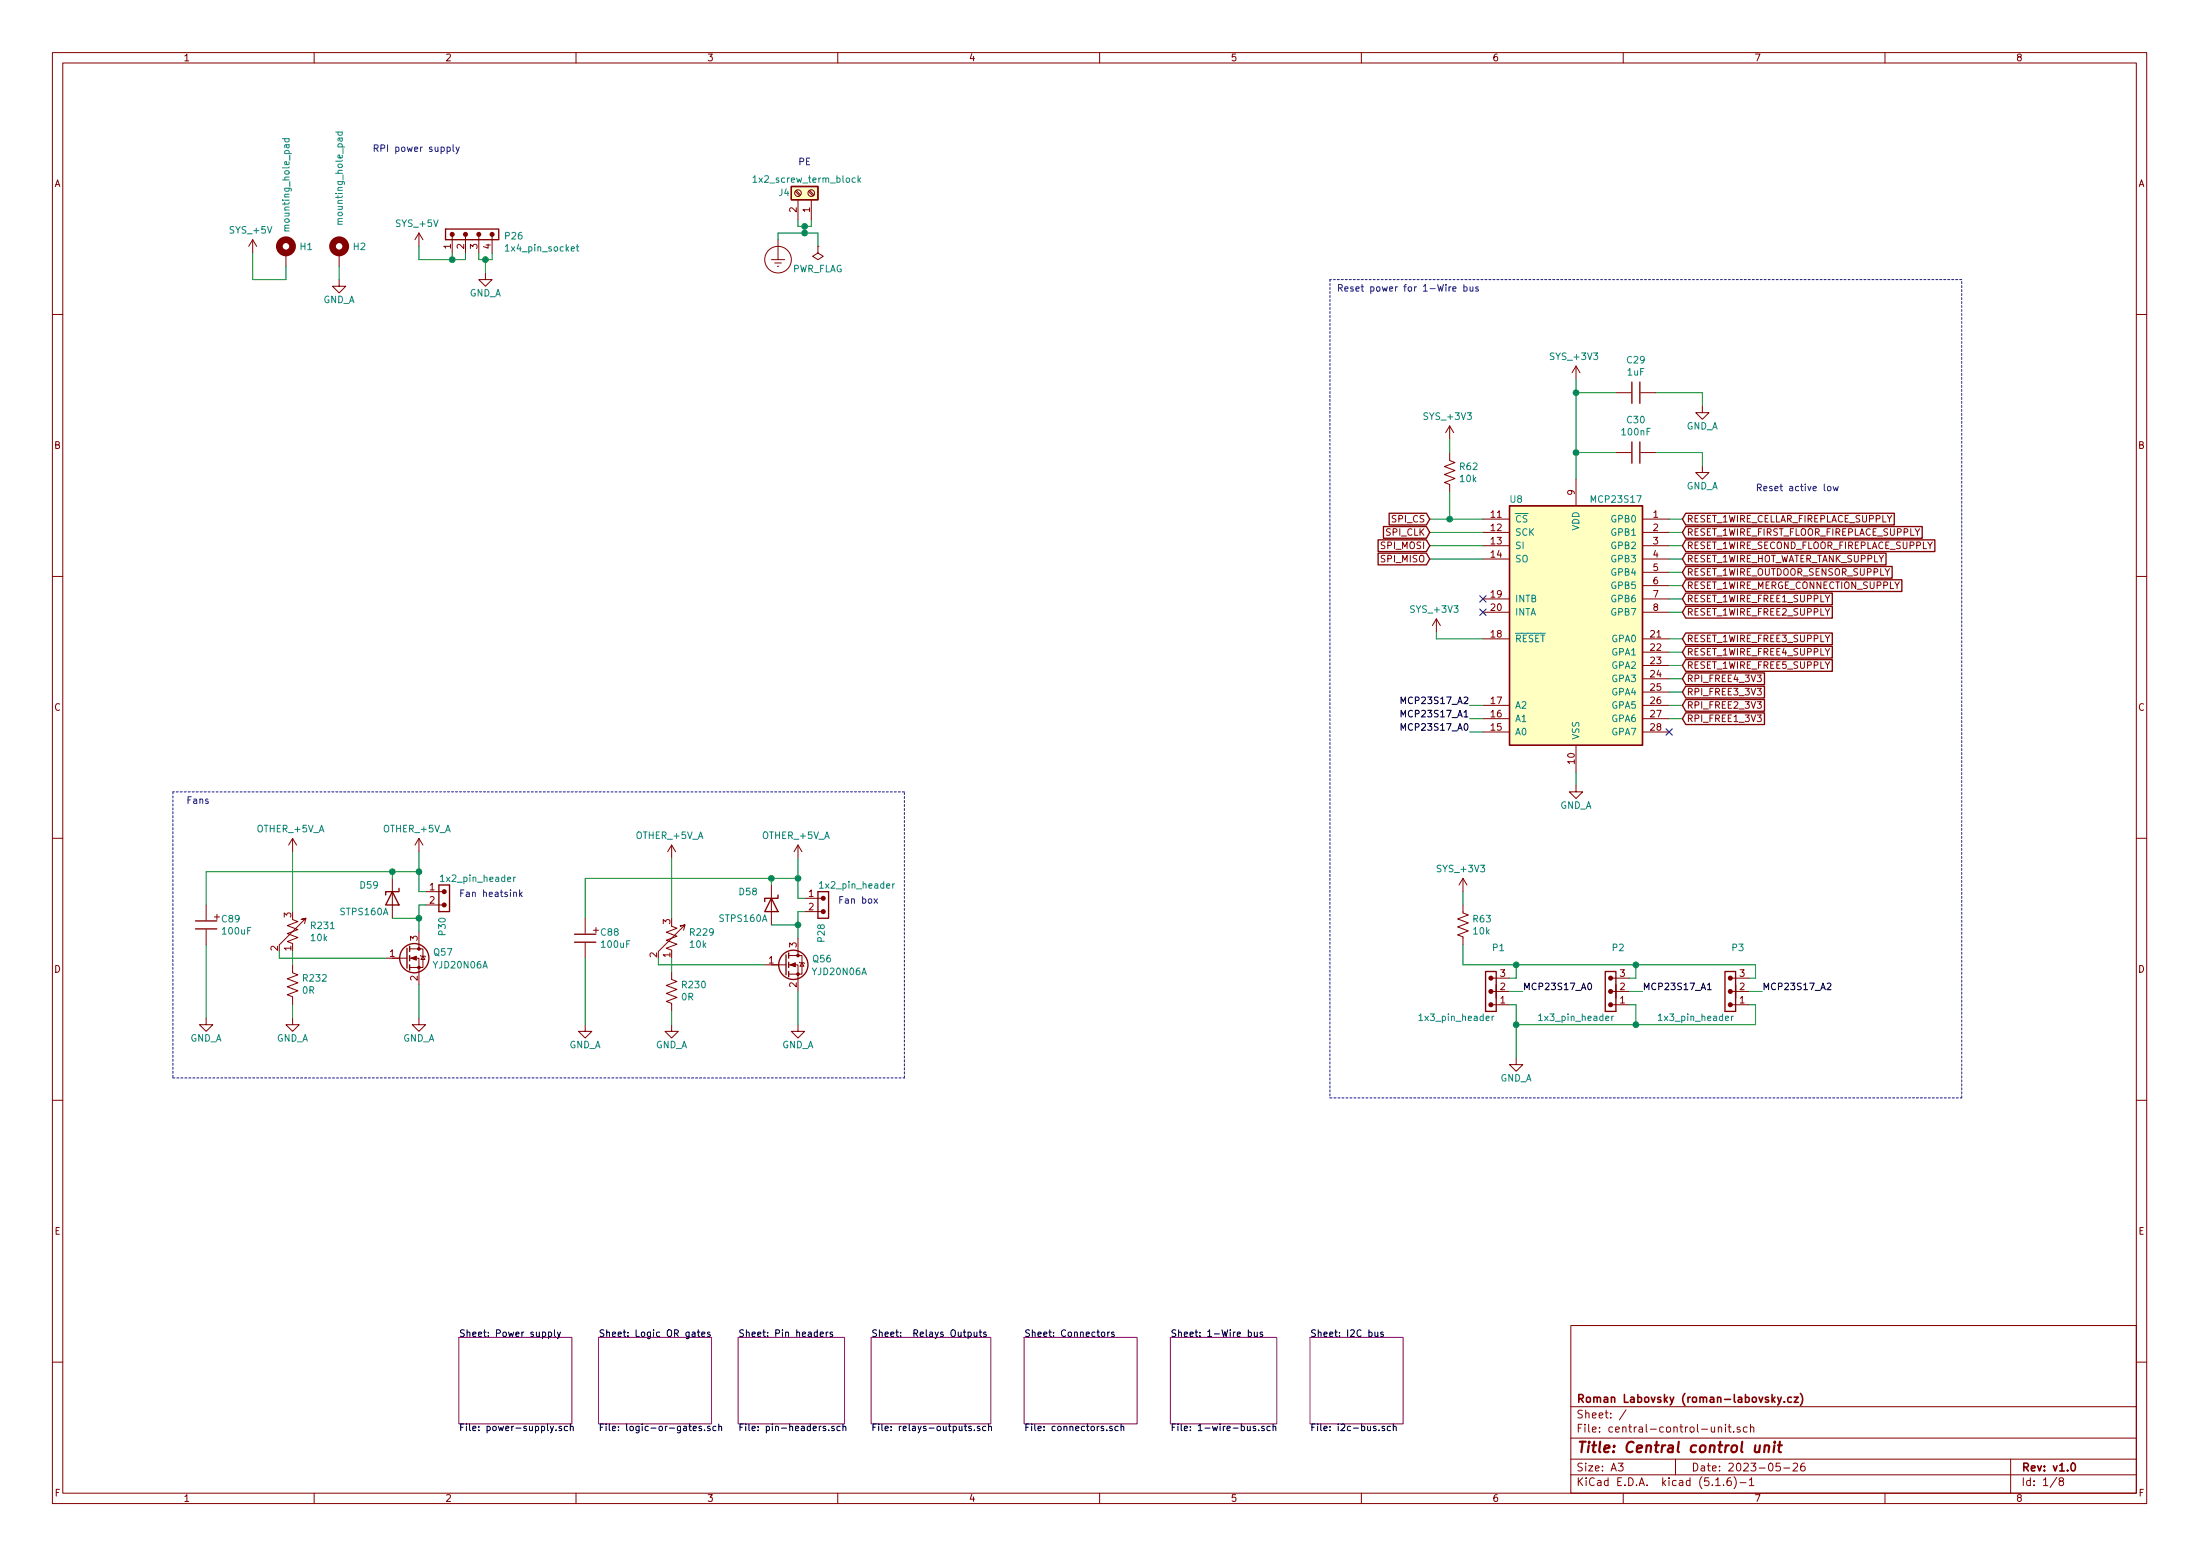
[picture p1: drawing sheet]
EESchema Schematic File Version 4
EELAYER 30 0
EELAYER END
$Descr A3 16535 11693
encoding utf-8
Sheet 1 8
Title "Central control unit"
Date "2023-05-26"
Rev "v1.0"
Comp "Roman Labovsky (roman-labovsky.cz)"
Comment1 ""
Comment2 ""
Comment3 ""
Comment4 ""
$EndDescr
Wire Wire Line
	11850 5900 11850 5800
Wire Wire Line
	11150 5300 11050 5300
Wire Wire Line
	11150 5400 11050 5400
Wire Wire Line
	11150 5500 11050 5500
Text Label 11050 5500 2    50   ~ 0
MCP23S17_A0
Text Label 11050 5400 2    50   ~ 0
MCP23S17_A1
Text Label 11050 5300 2    50   ~ 0
MCP23S17_A2
Wire Wire Line
	12550 3900 12650 3900
Wire Wire Line
	12550 4000 12650 4000
Wire Wire Line
	12550 4100 12650 4100
Wire Wire Line
	12550 4200 12650 4200
Wire Wire Line
	12550 4300 12650 4300
Wire Wire Line
	12550 4400 12650 4400
Wire Wire Line
	12550 4500 12650 4500
Wire Wire Line
	12550 4600 12650 4600
Wire Wire Line
	12550 4800 12650 4800
Wire Wire Line
	12550 4900 12650 4900
Wire Wire Line
	12550 5000 12650 5000
Wire Wire Line
	11150 4100 10750 4100
Wire Wire Line
	11150 4200 10750 4200
$Comp
L passive_component_rl:capacitor C30
U 1 1
P 12300 3400
F 0 "C30" H 12300 3647 50  0000 C CNN
F 1 "100nF" H 12300 3556 50  0000 C CNN
F 2 "capacitor_smd_rl:c_1206" H 12300 3400 50  0001 C CNN
F 3 "" H 12300 3400 50  0001 C CNN
	1    12300 3400
	1    0    0    -1  
$EndComp
Wire Wire Line
	11850 2850 11850 2950
$Comp
L passive_component_rl:capacitor C29
U 1 1
P 12300 2950
F 0 "C29" H 12300 3197 50  0000 C CNN
F 1 "1uF" H 12300 3106 50  0000 C CNN
F 2 "capacitor_smd_rl:c_1206" H 12300 2950 50  0001 C CNN
F 3 "" H 12300 2950 50  0001 C CNN
	1    12300 2950
	1    0    0    -1  
$EndComp
Wire Wire Line
	12450 3400 12800 3400
Wire Wire Line
	12800 3400 12800 3500
Wire Wire Line
	12150 3400 11850 3400
Connection ~ 11850 3400
Wire Wire Line
	11850 3400 11850 3600
Wire Wire Line
	11850 2950 12150 2950
Connection ~ 11850 2950
Wire Wire Line
	11850 2950 11850 3400
Wire Wire Line
	12450 2950 12800 2950
Wire Wire Line
	12800 2950 12800 3050
Wire Wire Line
	11150 4800 10800 4800
Wire Wire Line
	10800 4800 10800 4750
$Comp
L passive_component_rl:resistor_us R62
U 1 1
P 10900 3550
F 0 "R62" V 10854 3618 50  0000 L CNN
F 1 "10k" V 10945 3618 50  0000 L CNN
F 2 "resistor_smd_rl:r_1206" H 10900 3550 50  0001 C CNN
F 3 "" H 10900 3550 50  0001 C CNN
	1    10900 3550
	0    1    1    0   
$EndComp
Wire Wire Line
	10900 3900 10900 3700
Wire Wire Line
	10900 3900 11150 3900
Wire Wire Line
	10900 3900 10750 3900
Connection ~ 10900 3900
Wire Wire Line
	10900 3300 10900 3400
$Sheet
S 4500 10050 850  650 
U 684B5689
F0 "Logic OR gates" 50
F1 "logic-or-gates.sch" 50
$EndSheet
$Sheet
S 6550 10050 900  650 
U 6564366E
F0 " Relays Outputs" 50
F1 "relays-outputs.sch" 50
$EndSheet
$Sheet
S 8800 10050 800  650 
U 65C12D98
F0 "1-Wire bus" 50
F1 "1-wire-bus.sch" 50
$EndSheet
$Sheet
S 9850 10050 700  650 
U 647E24EB
F0 "I2C bus" 50
F1 "i2c-bus.sch" 50
$EndSheet
$Sheet
S 7700 10050 850  650 
U 67AA8809
F0 "Connectors" 50
F1 "connectors.sch" 50
$EndSheet
$Sheet
S 5550 10050 800  650 
U 67BAB8C7
F0 "Pin headers" 50
F1 "pin-headers.sch" 50
$EndSheet
$Comp
L power_rl:SYS_+3V3 #PWR070
U 1 1
P 11850 2850
F 0 "#PWR070" H 11850 2850 50  0001 C CNN
F 1 "SYS_+3V3" H 11835 3023 50  0000 C CNN
F 2 "" H 11850 2850 50  0001 C CNN
F 3 "" H 11850 2850 50  0001 C CNN
	1    11850 2850
	1    0    0    -1  
$EndComp
$Comp
L power_rl:SYS_+3V3 #PWR067
U 1 1
P 10900 3300
F 0 "#PWR067" H 10900 3300 50  0001 C CNN
F 1 "SYS_+3V3" H 10885 3473 50  0000 C CNN
F 2 "" H 10900 3300 50  0001 C CNN
F 3 "" H 10900 3300 50  0001 C CNN
	1    10900 3300
	1    0    0    -1  
$EndComp
$Comp
L power_rl:SYS_+3V3 #PWR065
U 1 1
P 10800 4750
F 0 "#PWR065" H 10800 4750 50  0001 C CNN
F 1 "SYS_+3V3" H 10785 4923 50  0000 C CNN
F 2 "" H 10800 4750 50  0001 C CNN
F 3 "" H 10800 4750 50  0001 C CNN
	1    10800 4750
	1    0    0    -1  
$EndComp
NoConn ~ 11150 4500
NoConn ~ 11150 4600
NoConn ~ 12550 5500
$Comp
L power_rl:GND_A #PWR071
U 1 1
P 11850 5900
F 0 "#PWR071" H 11850 5700 50  0001 C CNN
F 1 "GND_A" H 11850 5750 50  0000 C CNN
F 2 "" H 11850 5900 50  0001 C CNN
F 3 "" H 11850 5900 50  0001 C CNN
	1    11850 5900
	1    0    0    -1  
$EndComp
$Comp
L power_rl:GND_A #PWR075
U 1 1
P 12800 3500
F 0 "#PWR075" H 12800 3300 50  0001 C CNN
F 1 "GND_A" H 12800 3350 50  0000 C CNN
F 2 "" H 12800 3500 50  0001 C CNN
F 3 "" H 12800 3500 50  0001 C CNN
	1    12800 3500
	1    0    0    -1  
$EndComp
$Comp
L power_rl:GND_A #PWR074
U 1 1
P 12800 3050
F 0 "#PWR074" H 12800 2850 50  0001 C CNN
F 1 "GND_A" H 12800 2900 50  0000 C CNN
F 2 "" H 12800 3050 50  0001 C CNN
F 3 "" H 12800 3050 50  0001 C CNN
	1    12800 3050
	1    0    0    -1  
$EndComp
Text GLabel 10750 3900 0    50   Input ~ 0
SPI_CS
Text GLabel 10750 4000 0    50   Input ~ 0
SPI_CLK
Text GLabel 10750 4100 0    50   Input ~ 0
SPI_MOSI
Text GLabel 10750 4200 0    50   Input ~ 0
SPI_MISO
Text GLabel 12650 3900 2    50   Input ~ 0
RESET_1WIRE_CELLAR_FIREPLACE_SUPPLY
Text GLabel 12650 4000 2    50   Input ~ 0
RESET_1WIRE_FIRST_FLOOR_FIREPLACE_SUPPLY
Text GLabel 12650 4100 2    50   Input ~ 0
RESET_1WIRE_SECOND_FLOOR_FIREPLACE_SUPPLY
Text GLabel 12650 4200 2    50   Input ~ 0
RESET_1WIRE_HOT_WATER_TANK_SUPPLY
Text GLabel 12650 4300 2    50   Input ~ 0
RESET_1WIRE_OUTDOOR_SENSOR_SUPPLY
Text GLabel 12650 4500 2    50   Input ~ 0
RESET_1WIRE_FREE1_SUPPLY
Text GLabel 12650 4600 2    50   Input ~ 0
RESET_1WIRE_FREE2_SUPPLY
Text GLabel 12650 4800 2    50   Input ~ 0
RESET_1WIRE_FREE3_SUPPLY
Text GLabel 12650 4900 2    50   Input ~ 0
RESET_1WIRE_FREE4_SUPPLY
Text GLabel 12650 4400 2    50   Input ~ 0
RESET_1WIRE_MERGE_CONNECTION_SUPPLY
Text GLabel 12650 5000 2    50   Input ~ 0
RESET_1WIRE_FREE5_SUPPLY
$Comp
L power_rl:Earth_Protective #PWR011
U 1 1
P 5850 1800
F 0 "#PWR011" H 6100 1550 50  0001 C CNN
F 1 "Earth_Protective" H 6300 1650 50  0001 C CNN
F 2 "" H 5850 1700 50  0001 C CNN
F 3 "~" H 5850 1700 50  0001 C CNN
	1    5850 1800
	1    0    0    -1  
$EndComp
$Comp
L power_rl:PWR_FLAG #FLG07
U 1 1
P 6150 1850
F 0 "#FLG07" H 6150 1925 50  0001 C CNN
F 1 "PWR_FLAG" H 6150 2023 50  0000 C CNN
F 2 "" H 6150 1850 50  0001 C CNN
F 3 "~" H 6150 1850 50  0001 C CNN
	1    6150 1850
	-1   0    0    1   
$EndComp
Wire Wire Line
	5850 1800 5850 1750
Wire Wire Line
	5850 1750 6050 1750
Wire Wire Line
	6150 1750 6150 1850
Wire Wire Line
	12550 5100 12650 5100
Wire Wire Line
	12550 5200 12650 5200
Wire Wire Line
	12550 5300 12650 5300
Text GLabel 12650 5400 2    50   Input ~ 0
RPI_FREE1_3V3
Text GLabel 12650 5300 2    50   Input ~ 0
RPI_FREE2_3V3
Text GLabel 12650 5200 2    50   Input ~ 0
RPI_FREE3_3V3
Wire Wire Line
	12550 5400 12650 5400
Text GLabel 12650 5100 2    50   Input ~ 0
RPI_FREE4_3V3
$Comp
L connector_rl:1x2_screw_term_block J4
U 1 1
P 6050 1450
F 0 "J4" V 6050 1250 50  0000 L CNN
F 1 "1x2_screw_term_block" V 6150 1050 50  0000 L CNN
F 2 "terminal_block_tht_rl:EBBA-02-C-SS-BU" H 6050 1450 50  0001 C CNN
F 3 "" H 6050 1450 50  0001 C CNN
	1    6050 1450
	0    1    -1   0   
$EndComp
Wire Wire Line
	6000 1650 6000 1700
Wire Wire Line
	6000 1700 6050 1700
Wire Wire Line
	6100 1700 6100 1650
Wire Wire Line
	6050 1700 6050 1750
Connection ~ 6050 1700
Wire Wire Line
	6050 1700 6100 1700
Connection ~ 6050 1750
Wire Wire Line
	6050 1750 6150 1750
Wire Wire Line
	11150 4000 10750 4000
$Comp
L interface_expansion_rl:MCP23S17 U8
U 1 1
P 11850 4700
F 0 "U8" H 11400 5650 50  0000 C CNN
F 1 "MCP23S17" H 12150 5650 50  0000 C CNN
F 2 "package_spdip_rl:spdip_28" H 11850 4700 50  0001 C CNN
F 3 "http://ww1.microchip.com/downloads/en/DeviceDoc/20001952C.pdf" H 11850 4700 50  0001 C CNN
	1    11850 4700
	1    0    0    -1  
$EndComp
$Comp
L power_rl:SYS_+5V #PWR0323
U 1 1
P 1900 1900
F 0 "#PWR0323" H 1900 1900 50  0001 C CNN
F 1 "SYS_+5V" H 1885 2073 50  0000 C CNN
F 2 "" H 1900 1900 50  0001 C CNN
F 3 "" H 1900 1900 50  0001 C CNN
	1    1900 1900
	1    0    0    -1  
$EndComp
$Comp
L hole_rl:mounting_hole_pad H1
U 1 1
P 2150 1850
F 0 "H1" H 2250 1849 50  0000 L CNN
F 1 "mounting_hole_pad" V 2150 1950 50  0000 L CNN
F 2 "mounting_hole_pad_rl:mounting_hole_pad_3.2x6mm" H 2150 1850 50  0001 C CNN
F 3 "" H 2150 1850 50  0001 C CNN
	1    2150 1850
	1    0    0    -1  
$EndComp
$Comp
L hole_rl:mounting_hole_pad H2
U 1 1
P 2550 1850
F 0 "H2" H 2650 1849 50  0000 L CNN
F 1 "mounting_hole_pad" V 2550 2000 50  0000 L CNN
F 2 "mounting_hole_pad_rl:mounting_hole_pad_3.2x6mm" H 2550 1850 50  0001 C CNN
F 3 "" H 2550 1850 50  0001 C CNN
	1    2550 1850
	1    0    0    -1  
$EndComp
Wire Wire Line
	1900 1900 1900 2100
Wire Wire Line
	1900 2100 2150 2100
Wire Wire Line
	2150 2100 2150 2000
Wire Wire Line
	2550 2000 2550 2100
$Comp
L power_rl:GND_A #PWR0324
U 1 1
P 3650 2050
F 0 "#PWR0324" H 3650 1850 50  0001 C CNN
F 1 "GND_A" H 3650 1900 50  0000 C CNN
F 2 "" H 3650 2050 50  0001 C CNN
F 3 "" H 3650 2050 50  0001 C CNN
	1    3650 2050
	1    0    0    -1  
$EndComp
$Comp
L connector_rl:1x4_pin_socket P26
U 1 1
P 3550 1750
F 0 "P26" H 3788 1729 50  0000 L CNN
F 1 "1x4_pin_socket" H 3788 1638 50  0000 L CNN
F 2 "connector_tht_pinsocket_2.54mm_rl:1x4_pinsocket_2.54mm_vertical_8.4mm" H 3450 1750 50  0001 C CNN
F 3 "" H 3450 1750 50  0001 C CNN
	1    3550 1750
	1    0    0    -1  
$EndComp
$Comp
L power_rl:SYS_+5V #PWR0325
U 1 1
P 3150 1850
F 0 "#PWR0325" H 3150 1850 50  0001 C CNN
F 1 "SYS_+5V" H 3135 2023 50  0000 C CNN
F 2 "" H 3150 1850 50  0001 C CNN
F 3 "" H 3150 1850 50  0001 C CNN
	1    3150 1850
	1    0    0    -1  
$EndComp
$Comp
L power_rl:GND_A #PWR0326
U 1 1
P 2550 2100
F 0 "#PWR0326" H 2550 1900 50  0001 C CNN
F 1 "GND_A" H 2550 1950 50  0000 C CNN
F 2 "" H 2550 2100 50  0001 C CNN
F 3 "" H 2550 2100 50  0001 C CNN
	1    2550 2100
	1    0    0    -1  
$EndComp
Wire Wire Line
	3500 1900 3500 1950
Wire Wire Line
	3500 1950 3400 1950
Wire Wire Line
	3150 1950 3150 1850
Wire Wire Line
	3400 1950 3400 1900
Connection ~ 3400 1950
Wire Wire Line
	3400 1950 3150 1950
Wire Wire Line
	3600 1900 3600 1950
Wire Wire Line
	3600 1950 3650 1950
Wire Wire Line
	3700 1950 3700 1900
Wire Wire Line
	3650 2050 3650 1950
Connection ~ 3650 1950
Wire Wire Line
	3650 1950 3700 1950
$Comp
L connector_rl:1x2_pin_header P28
U 1 1
P 6200 6800
F 0 "P28" H 6338 6779 50  0000 L CNN
F 1 "1x2_pin_header" V 6050 6750 50  0000 L CNN
F 2 "connector_molex_rl:molex_kk_254_1x02_2.54mm_22112022_vertical" H 6250 6800 50  0001 C CNN
F 3 "" H 6250 6800 50  0001 C CNN
	1    6200 6800
	0    1    1    0   
$EndComp
$Comp
L power_rl:GND_A #PWR0328
U 1 1
P 6000 7700
F 0 "#PWR0328" H 6000 7500 50  0001 C CNN
F 1 "GND_A" H 6000 7550 50  0000 C CNN
F 2 "" H 6000 7700 50  0001 C CNN
F 3 "" H 6000 7700 50  0001 C CNN
	1    6000 7700
	1    0    0    -1  
$EndComp
Text Notes 6300 6800 0    50   ~ 0
Fan box
$Comp
L power_rl:OTHER_+5V_A #PWR0327
U 1 1
P 6000 6450
F 0 "#PWR0327" H 6000 6450 50  0001 C CNN
F 1 "OTHER_+5V_A" H 5985 6623 50  0000 C CNN
F 2 "" H 6000 6450 50  0001 C CNN
F 3 "" H 6000 6450 50  0001 C CNN
	1    6000 6450
	1    0    0    -1  
$EndComp
$Comp
L diode_rl:schottky_diode D58
U 1 1
P 5800 6800
F 0 "D58" V 5700 6550 50  0000 L CNN
F 1 "STPS160A" V 5900 6400 50  0000 L CNN
F 2 "diode_smd_rl:sma" H 5800 6800 50  0001 C CNN
F 3 "" H 5800 6800 50  0001 C CNN
	1    5800 6800
	0    1    1    0   
$EndComp
$Comp
L power_rl:GND_A #PWR0330
U 1 1
P 4400 7700
F 0 "#PWR0330" H 4400 7500 50  0001 C CNN
F 1 "GND_A" H 4400 7550 50  0000 C CNN
F 2 "" H 4400 7700 50  0001 C CNN
F 3 "" H 4400 7700 50  0001 C CNN
	1    4400 7700
	1    0    0    -1  
$EndComp
$Comp
L unipolar_transistor_rl:n_mosfet_gsd Q56
U 1 1
P 6000 7250
F 0 "Q56" H 6104 7296 50  0000 L CNN
F 1 "YJD20N06A" H 6100 7200 50  0000 L CNN
F 2 "package_to_rl:to_252_2" H 6000 7250 50  0001 C CNN
F 3 "" H 6000 7250 50  0001 C CNN
	1    6000 7250
	1    0    0    -1  
$EndComp
Wire Wire Line
	6000 7050 6000 6950
Wire Wire Line
	6000 6850 6050 6850
Wire Wire Line
	5800 6950 6000 6950
Connection ~ 6000 6950
Wire Wire Line
	6000 6950 6000 6850
Wire Wire Line
	6050 6750 6000 6750
Wire Wire Line
	6000 6750 6000 6600
Wire Wire Line
	6000 6600 5800 6600
Wire Wire Line
	5800 6600 5800 6650
Wire Wire Line
	6000 6600 6000 6450
Connection ~ 6000 6600
Wire Wire Line
	6000 7700 6000 7450
Wire Wire Line
	4400 6600 4400 6900
Wire Wire Line
	4400 7700 4400 7200
$Comp
L passive_component_rl:resistor_variable_us R229
U 1 1
P 5050 7050
F 0 "R229" V 5004 7178 50  0000 L CNN
F 1 "10k" V 5095 7178 50  0000 L CNN
F 2 "trimmer_tht_rl:trimmer_t910y" H 5050 7050 50  0001 C CNN
F 3 "" H 5050 7050 50  0001 C CNN
	1    5050 7050
	0    1    1    0   
$EndComp
$Comp
L power_rl:GND_A #PWR0331
U 1 1
P 5050 7700
F 0 "#PWR0331" H 5050 7500 50  0001 C CNN
F 1 "GND_A" H 5050 7550 50  0000 C CNN
F 2 "" H 5050 7700 50  0001 C CNN
F 3 "" H 5050 7700 50  0001 C CNN
	1    5050 7700
	1    0    0    -1  
$EndComp
$Comp
L power_rl:OTHER_+5V_A #PWR0332
U 1 1
P 5050 6450
F 0 "#PWR0332" H 5050 6450 50  0001 C CNN
F 1 "OTHER_+5V_A" H 5035 6623 50  0000 C CNN
F 2 "" H 5050 6450 50  0001 C CNN
F 3 "" H 5050 6450 50  0001 C CNN
	1    5050 6450
	1    0    0    -1  
$EndComp
$Comp
L passive_component_rl:resistor_us R230
U 1 1
P 5050 7450
F 0 "R230" V 5096 7382 50  0000 R CNN
F 1 "0R" V 5005 7382 50  0000 R CNN
F 2 "resistor_smd_rl:r_1206" H 5050 7450 50  0001 C CNN
F 3 "" H 5050 7450 50  0001 C CNN
	1    5050 7450
	0    -1   -1   0   
$EndComp
Wire Wire Line
	5050 7200 5050 7300
Wire Wire Line
	5050 7600 5050 7700
Wire Wire Line
	4950 7250 4950 7200
Wire Wire Line
	5050 6900 5050 6450
Wire Wire Line
	4950 7250 5750 7250
Wire Wire Line
	4400 6600 5800 6600
Connection ~ 5800 6600
$Comp
L connector_rl:1x2_pin_header P30
U 1 1
P 3350 6750
F 0 "P30" H 3488 6729 50  0000 L CNN
F 1 "1x2_pin_header" V 3200 6700 50  0000 L CNN
F 2 "connector_molex_rl:molex_kk_254_1x02_2.54mm_22112022_vertical" H 3400 6750 50  0001 C CNN
F 3 "" H 3400 6750 50  0001 C CNN
	1    3350 6750
	0    1    1    0   
$EndComp
$Comp
L power_rl:GND_A #PWR0333
U 1 1
P 3150 7650
F 0 "#PWR0333" H 3150 7450 50  0001 C CNN
F 1 "GND_A" H 3150 7500 50  0000 C CNN
F 2 "" H 3150 7650 50  0001 C CNN
F 3 "" H 3150 7650 50  0001 C CNN
	1    3150 7650
	1    0    0    -1  
$EndComp
Text Notes 3450 6750 0    50   ~ 0
Fan heatsink
$Comp
L power_rl:OTHER_+5V_A #PWR0334
U 1 1
P 3150 6400
F 0 "#PWR0334" H 3150 6400 50  0001 C CNN
F 1 "OTHER_+5V_A" H 3135 6573 50  0000 C CNN
F 2 "" H 3150 6400 50  0001 C CNN
F 3 "" H 3150 6400 50  0001 C CNN
	1    3150 6400
	1    0    0    -1  
$EndComp
$Comp
L diode_rl:schottky_diode D59
U 1 1
P 2950 6750
F 0 "D59" V 2850 6500 50  0000 L CNN
F 1 "STPS160A" V 3050 6350 50  0000 L CNN
F 2 "diode_smd_rl:sma" H 2950 6750 50  0001 C CNN
F 3 "" H 2950 6750 50  0001 C CNN
	1    2950 6750
	0    1    1    0   
$EndComp
$Comp
L power_rl:GND_A #PWR0335
U 1 1
P 1550 7650
F 0 "#PWR0335" H 1550 7450 50  0001 C CNN
F 1 "GND_A" H 1550 7500 50  0000 C CNN
F 2 "" H 1550 7650 50  0001 C CNN
F 3 "" H 1550 7650 50  0001 C CNN
	1    1550 7650
	1    0    0    -1  
$EndComp
$Comp
L unipolar_transistor_rl:n_mosfet_gsd Q57
U 1 1
P 3150 7200
F 0 "Q57" H 3254 7246 50  0000 L CNN
F 1 "YJD20N06A" H 3250 7150 50  0000 L CNN
F 2 "package_to_rl:to_252_2" H 3150 7200 50  0001 C CNN
F 3 "" H 3150 7200 50  0001 C CNN
	1    3150 7200
	1    0    0    -1  
$EndComp
Wire Wire Line
	3150 7000 3150 6900
Wire Wire Line
	3150 6800 3200 6800
Wire Wire Line
	2950 6900 3150 6900
Connection ~ 3150 6900
Wire Wire Line
	3150 6900 3150 6800
Wire Wire Line
	3200 6700 3150 6700
Wire Wire Line
	3150 6700 3150 6550
Wire Wire Line
	3150 6550 2950 6550
Wire Wire Line
	2950 6550 2950 6600
Wire Wire Line
	3150 6550 3150 6400
Connection ~ 3150 6550
Wire Wire Line
	3150 7650 3150 7400
Wire Wire Line
	1550 6550 1550 6800
Wire Wire Line
	1550 7650 1550 7100
$Comp
L passive_component_rl:resistor_variable_us R231
U 1 1
P 2200 7000
F 0 "R231" V 2154 7128 50  0000 L CNN
F 1 "10k" V 2245 7128 50  0000 L CNN
F 2 "trimmer_tht_rl:trimmer_t910y" H 2200 7000 50  0001 C CNN
F 3 "" H 2200 7000 50  0001 C CNN
	1    2200 7000
	0    1    1    0   
$EndComp
$Comp
L power_rl:GND_A #PWR0336
U 1 1
P 2200 7650
F 0 "#PWR0336" H 2200 7450 50  0001 C CNN
F 1 "GND_A" H 2200 7500 50  0000 C CNN
F 2 "" H 2200 7650 50  0001 C CNN
F 3 "" H 2200 7650 50  0001 C CNN
	1    2200 7650
	1    0    0    -1  
$EndComp
$Comp
L power_rl:OTHER_+5V_A #PWR0337
U 1 1
P 2200 6400
F 0 "#PWR0337" H 2200 6400 50  0001 C CNN
F 1 "OTHER_+5V_A" H 2185 6573 50  0000 C CNN
F 2 "" H 2200 6400 50  0001 C CNN
F 3 "" H 2200 6400 50  0001 C CNN
	1    2200 6400
	1    0    0    -1  
$EndComp
$Comp
L passive_component_rl:resistor_us R232
U 1 1
P 2200 7400
F 0 "R232" V 2246 7332 50  0000 R CNN
F 1 "0R" V 2155 7332 50  0000 R CNN
F 2 "resistor_smd_rl:r_1206" H 2200 7400 50  0001 C CNN
F 3 "" H 2200 7400 50  0001 C CNN
	1    2200 7400
	0    -1   -1   0   
$EndComp
Wire Wire Line
	2200 7150 2200 7250
Wire Wire Line
	2200 7550 2200 7650
Wire Wire Line
	2100 7200 2100 7150
Wire Wire Line
	2200 6850 2200 6400
Wire Wire Line
	2100 7200 2900 7200
Wire Wire Line
	1550 6550 2950 6550
Connection ~ 2950 6550
$Sheet
S 3450 10050 850  650 
U 63E0176F
F0 "Power supply" 50
F1 "power-supply.sch" 50
$EndSheet
Connection ~ 11400 7700
Wire Wire Line
	11400 7950 11400 7700
$Comp
L power_rl:GND_A #PWR0220
U 1 1
P 11400 7950
F 0 "#PWR0220" H 11400 7750 50  0001 C CNN
F 1 "GND_A" H 11400 7800 50  0000 C CNN
F 2 "" H 11400 7950 50  0001 C CNN
F 3 "" H 11400 7950 50  0001 C CNN
	1    11400 7950
	1    0    0    -1  
$EndComp
$Comp
L power_rl:SYS_+3V3 #PWR068
U 1 1
P 11000 6700
F 0 "#PWR068" H 11000 6700 50  0001 C CNN
F 1 "SYS_+3V3" H 10985 6873 50  0000 C CNN
F 2 "" H 11000 6700 50  0001 C CNN
F 3 "" H 11000 6700 50  0001 C CNN
	1    11000 6700
	1    0    0    -1  
$EndComp
Connection ~ 12300 7700
Wire Wire Line
	12300 7700 13200 7700
Connection ~ 12300 7250
Wire Wire Line
	12300 7250 13200 7250
Connection ~ 11400 7250
Wire Wire Line
	11400 7250 12300 7250
Wire Wire Line
	11400 7700 12300 7700
Text Label 13250 7450 0    50   ~ 0
MCP23S17_A2
Text Label 12350 7450 0    50   ~ 0
MCP23S17_A1
Text Label 11450 7450 0    50   ~ 0
MCP23S17_A0
Wire Wire Line
	13150 7450 13250 7450
Wire Wire Line
	12250 7450 12350 7450
Wire Wire Line
	11350 7450 11450 7450
Wire Wire Line
	11000 6700 11000 6800
$Comp
L passive_component_rl:resistor_us R63
U 1 1
P 11000 6950
F 0 "R63" V 10954 7018 50  0000 L CNN
F 1 "10k" V 11045 7018 50  0000 L CNN
F 2 "resistor_smd_rl:r_1206" H 11000 6950 50  0001 C CNN
F 3 "" H 11000 6950 50  0001 C CNN
	1    11000 6950
	0    1    1    0   
$EndComp
Wire Wire Line
	11000 7250 11000 7100
Wire Wire Line
	11400 7250 11000 7250
Wire Wire Line
	13200 7350 13200 7250
Wire Wire Line
	13150 7350 13200 7350
Wire Wire Line
	12300 7350 12250 7350
Wire Wire Line
	12300 7250 12300 7350
Wire Wire Line
	11400 7350 11400 7250
Wire Wire Line
	11350 7350 11400 7350
Wire Wire Line
	13200 7550 13150 7550
Wire Wire Line
	13200 7700 13200 7550
Wire Wire Line
	12300 7550 12250 7550
Wire Wire Line
	12300 7700 12300 7550
Wire Wire Line
	11400 7550 11400 7700
Wire Wire Line
	11350 7550 11400 7550
$Comp
L connector_rl:1x3_pin_header P3
U 1 1
P 13000 7450
F 0 "P3" V 13325 7383 50  0000 C CNN
F 1 "1x3_pin_header" V 12800 7700 50  0000 C CNN
F 2 "connector_smd_pinheader_2.54mm_rl:1x3_pinheader_2.54mm_vertical" H 13000 7450 50  0001 C CNN
F 3 "" H 13000 7450 50  0001 C CNN
	1    13000 7450
	0    -1   -1   0   
$EndComp
$Comp
L connector_rl:1x3_pin_header P2
U 1 1
P 12100 7450
F 0 "P2" V 12425 7383 50  0000 C CNN
F 1 "1x3_pin_header" V 11900 7700 50  0000 C CNN
F 2 "connector_smd_pinheader_2.54mm_rl:1x3_pinheader_2.54mm_vertical" H 12100 7450 50  0001 C CNN
F 3 "" H 12100 7450 50  0001 C CNN
	1    12100 7450
	0    -1   -1   0   
$EndComp
$Comp
L connector_rl:1x3_pin_header P1
U 1 1
P 11200 7450
F 0 "P1" V 11525 7383 50  0000 C CNN
F 1 "1x3_pin_header" V 11000 7700 50  0000 C CNN
F 2 "connector_smd_pinheader_2.54mm_rl:1x3_pinheader_2.54mm_vertical" H 11200 7450 50  0001 C CNN
F 3 "" H 11200 7450 50  0001 C CNN
	1    11200 7450
	0    -1   -1   0   
$EndComp
Text Notes 1400 6050 0    50   ~ 0
Fans
Text Notes 2800 1150 0    50   ~ 0
RPI power supply
Text Notes 6000 1250 0    50   ~ 0
PE
Text Notes 10050 2200 0    50   ~ 0
Reset power for 1-Wire bus
$Comp
L passive_component_rl:capacitor_elec C89
U 1 1
P 1550 6950
AR Path="/63B694D3" Ref="C89"  Part="1" 
AR Path="/63E0176F/63B694D3" Ref="C?"  Part="1" 
F 0 "C89" V 1504 7060 50  0000 L CNN
F 1 "100uF" V 1595 7060 50  0000 L CNN
F 2 "elec_capacitor_smd_rl:elec_c_8x10.5" H 1550 6950 50  0001 C CNN
F 3 "" H 1550 6950 50  0001 C CNN
	1    1550 6950
	0    1    1    0   
$EndComp
$Comp
L passive_component_rl:capacitor_elec C88
U 1 1
P 4400 7050
AR Path="/63B737F8" Ref="C88"  Part="1" 
AR Path="/63E0176F/63B737F8" Ref="C?"  Part="1" 
F 0 "C88" V 4354 7160 50  0000 L CNN
F 1 "100uF" V 4445 7160 50  0000 L CNN
F 2 "elec_capacitor_smd_rl:elec_c_8x10.5" H 4400 7050 50  0001 C CNN
F 3 "" H 4400 7050 50  0001 C CNN
	1    4400 7050
	0    1    1    0   
$EndComp
Text Notes 13200 3700 0    50   ~ 0
Reset active low
Wire Notes Line
	1300 5950 1300 8100
Wire Notes Line
	1300 8100 6800 8100
Wire Notes Line
	6800 8100 6800 5950
Wire Notes Line
	6800 5950 1300 5950
Wire Notes Line
	10000 2100 10000 8250
Wire Notes Line
	10000 8250 14750 8250
Wire Notes Line
	14750 8250 14750 2100
Wire Notes Line
	14750 2100 10000 2100
$EndSCHEMATC
